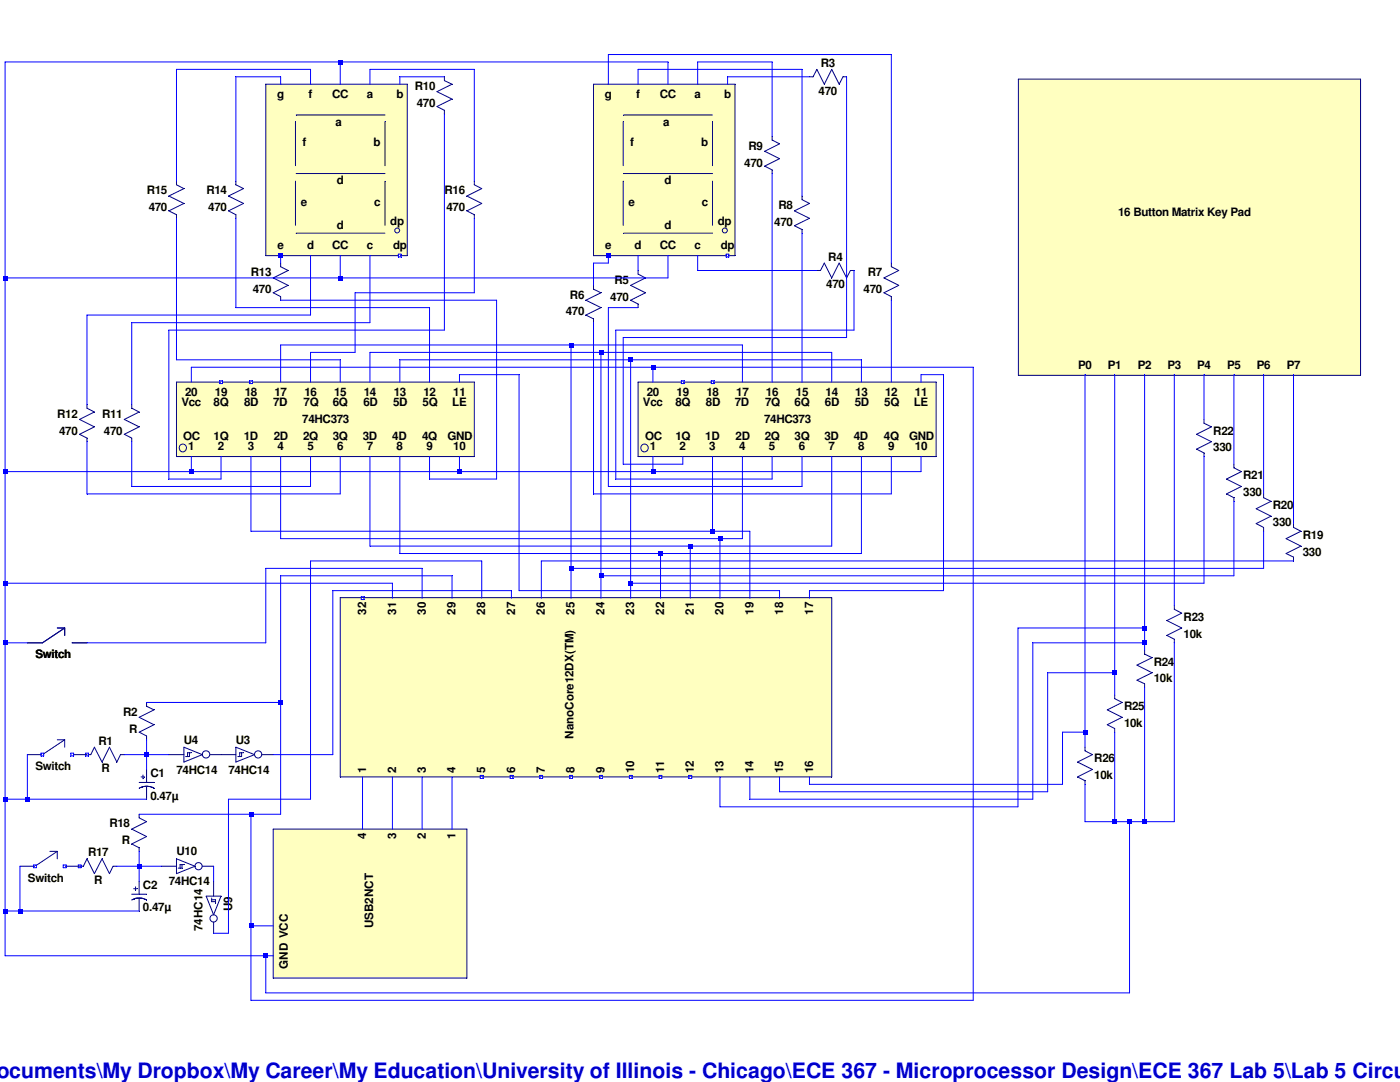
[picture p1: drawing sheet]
Version 4
SHEET 1 1572 740
WIRE 560 -1792 -48 -1792
WIRE -624 -1776 -1344 -1776
WIRE 80 -1776 -624 -1776
WIRE 304 -1776 144 -1776
WIRE -688 -1760 -976 -1760
WIRE -336 -1760 -560 -1760
WIRE 368 -1760 16 -1760
WIRE -752 -1744 -848 -1744
WIRE -400 -1744 -496 -1744
WIRE 384 -1744 208 -1744
WIRE -752 -1728 -752 -1744
WIRE -688 -1728 -688 -1760
WIRE -624 -1728 -624 -1776
WIRE -560 -1728 -560 -1760
WIRE -496 -1728 -496 -1744
WIRE -48 -1728 -48 -1792
WIRE 16 -1728 16 -1760
WIRE 80 -1728 80 -1776
WIRE 144 -1728 144 -1776
WIRE 208 -1728 208 -1744
WIRE 304 -1616 304 -1776
WIRE -976 -1520 -976 -1760
WIRE -848 -1520 -848 -1744
WIRE -336 -1520 -336 -1760
WIRE 368 -1488 368 -1760
WIRE -752 -1344 -752 -1360
WIRE -48 -1344 -48 -1360
WIRE -48 -1344 -80 -1344
WIRE 560 -1344 560 -1792
WIRE 16 -1328 16 -1360
WIRE 144 -1328 144 -1360
WIRE 400 -1328 144 -1328
WIRE -1344 -1312 -1344 -1776
WIRE -624 -1312 -624 -1360
WIRE -624 -1312 -1344 -1312
WIRE 80 -1312 80 -1360
WIRE 80 -1312 -624 -1312
WIRE -80 -1296 -80 -1344
WIRE -336 -1280 -336 -1440
WIRE -336 -1280 -592 -1280
WIRE -288 -1264 -752 -1264
WIRE -848 -1248 -848 -1440
WIRE -432 -1248 -848 -1248
WIRE 16 -1248 -48 -1248
WIRE -688 -1232 -688 -1360
WIRE -688 -1232 -1168 -1232
WIRE -560 -1216 -560 -1360
WIRE -560 -1216 -1072 -1216
WIRE -400 -1200 -400 -1664
WIRE -400 -1200 -992 -1200
WIRE 480 -1200 480 -1328
WIRE 480 -1200 -32 -1200
WIRE 464 -1184 464 -1744
WIRE 464 -1184 -16 -1184
WIRE -128 -1168 -752 -1168
WIRE 240 -1168 -128 -1168
WIRE -592 -1152 -592 -1280
WIRE -592 -1152 -688 -1152
WIRE -64 -1152 -560 -1152
WIRE 432 -1152 -64 -1152
WIRE -976 -1136 -976 -1440
WIRE -624 -1136 -976 -1136
WIRE 0 -1136 -496 -1136
WIRE 496 -1136 0 -1136
WIRE 48 -1120 -944 -1120
WIRE 736 -1120 48 -1120
WIRE -240 -1104 -368 -1104
WIRE 672 -1104 624 -1104
WIRE -944 -1088 -944 -1120
WIRE -752 -1088 -752 -1168
WIRE -688 -1088 -688 -1152
WIRE -624 -1088 -624 -1136
WIRE -560 -1088 -560 -1152
WIRE -496 -1088 -496 -1136
WIRE -432 -1088 -432 -1248
WIRE -368 -1088 -368 -1104
WIRE 48 -1088 48 -1120
WIRE 240 -1088 240 -1168
WIRE 304 -1088 304 -1536
WIRE 368 -1088 368 -1408
WIRE 432 -1088 432 -1152
WIRE 496 -1088 496 -1136
WIRE 560 -1088 560 -1264
WIRE 624 -1088 624 -1104
WIRE -1168 -1040 -1168 -1232
WIRE -1072 -1040 -1072 -1216
WIRE 1232 -1008 1232 -1104
WIRE -16 -912 -16 -1184
WIRE 112 -912 112 -928
WIRE 112 -912 -16 -912
WIRE 1296 -912 1296 -1104
WIRE -1344 -896 -1344 -1312
WIRE -944 -896 -944 -928
WIRE -944 -896 -1344 -896
WIRE -368 -896 -368 -928
WIRE -368 -896 -944 -896
WIRE 48 -896 48 -928
WIRE 48 -896 -368 -896
WIRE 624 -896 624 -928
WIRE 624 -896 48 -896
WIRE -992 -880 -992 -1200
WIRE -880 -880 -880 -928
WIRE -880 -880 -992 -880
WIRE -432 -880 -432 -928
WIRE -288 -880 -288 -1264
WIRE -288 -880 -432 -880
WIRE -32 -880 -32 -1200
WIRE 304 -880 304 -928
WIRE 304 -880 -32 -880
WIRE -1072 -864 -1072 -960
WIRE -688 -864 -688 -928
WIRE -688 -864 -1072 -864
WIRE -48 -864 -48 -1248
WIRE 368 -864 368 -928
WIRE 368 -864 -48 -864
WIRE -1168 -848 -1168 -960
WIRE -624 -848 -624 -928
WIRE -624 -848 -1168 -848
WIRE -80 -848 -80 -1216
WIRE 560 -848 560 -928
WIRE 560 -848 -80 -848
WIRE 1360 -848 1360 -1104
WIRE 1424 -784 1424 -1104
WIRE -816 -768 -816 -928
WIRE 176 -768 176 -928
WIRE 176 -768 -816 -768
WIRE 256 -768 176 -768
WIRE -752 -752 -752 -928
WIRE 192 -752 -752 -752
WIRE 240 -752 240 -928
WIRE 240 -752 192 -752
WIRE -560 -736 -560 -928
WIRE 128 -736 -560 -736
WIRE 432 -736 432 -928
WIRE 432 -736 128 -736
WIRE -496 -720 -496 -928
WIRE 64 -720 -496 -720
WIRE 496 -720 496 -928
WIRE 496 -720 64 -720
WIRE -320 -704 -688 -704
WIRE 1424 -704 -192 -704
WIRE -448 -688 -784 -688
WIRE -128 -688 -128 -1168
WIRE 1360 -688 1360 -768
WIRE 1360 -688 -128 -688
WIRE -384 -672 -752 -672
WIRE -64 -672 -64 -1152
WIRE 1296 -672 1296 -832
WIRE 1296 -672 -64 -672
WIRE -1344 -656 -1344 -896
WIRE -512 -656 -1344 -656
WIRE 0 -656 0 -1136
WIRE 1232 -656 1232 -928
WIRE 1232 -656 0 -656
WIRE -256 -640 -640 -640
WIRE -240 -640 -240 -1104
WIRE 320 -640 -240 -640
WIRE 672 -640 672 -1104
WIRE 672 -640 384 -640
WIRE -512 -624 -512 -656
WIRE -448 -624 -448 -688
WIRE -384 -624 -384 -672
WIRE -320 -624 -320 -704
WIRE -256 -624 -256 -640
WIRE -192 -624 -192 -704
WIRE -128 -624 -128 -688
WIRE -64 -624 -64 -672
WIRE 0 -624 0 -656
WIRE 64 -624 64 -720
WIRE 128 -624 128 -736
WIRE 192 -624 192 -752
WIRE 256 -624 256 -768
WIRE 320 -624 320 -640
WIRE 384 -624 384 -640
WIRE 1168 -608 1168 -1104
WIRE 1104 -560 1104 -1104
WIRE 1104 -560 832 -560
WIRE -1344 -528 -1344 -656
WIRE -1296 -528 -1344 -528
WIRE -784 -528 -784 -688
WIRE -784 -528 -1168 -528
WIRE 1104 -528 1104 -560
WIRE 1104 -528 864 -528
WIRE 1104 -512 1104 -528
WIRE 1040 -464 1040 -1104
WIRE 1040 -464 896 -464
WIRE 1040 -416 1040 -464
WIRE -752 -400 -752 -672
WIRE -752 -400 -1040 -400
WIRE 976 -336 976 -1104
WIRE 976 -336 928 -336
WIRE 976 -304 976 -336
WIRE -1040 -288 -1040 -320
WIRE -1040 -288 -1088 -288
WIRE -992 -288 -1040 -288
WIRE -640 -288 -640 -640
WIRE -640 -288 -768 -288
WIRE -1040 -256 -1040 -288
WIRE 384 -224 384 -240
WIRE 928 -224 928 -336
WIRE 928 -224 384 -224
WIRE 320 -208 320 -240
WIRE 896 -208 896 -464
WIRE 896 -208 320 -208
WIRE -1344 -192 -1344 -528
WIRE -1296 -192 -1296 -288
WIRE -1296 -192 -1344 -192
WIRE -1040 -192 -1296 -192
WIRE -688 -192 -688 -704
WIRE -688 -192 -864 -192
WIRE 256 -192 256 -240
WIRE 864 -192 864 -528
WIRE 864 -192 256 -192
WIRE 192 -176 192 -240
WIRE 832 -176 832 -560
WIRE 832 -176 192 -176
WIRE -816 -160 -1056 -160
WIRE -752 -160 -752 -400
WIRE -752 -160 -816 -160
WIRE 976 -144 976 -224
WIRE 1040 -144 1040 -336
WIRE 1040 -144 976 -144
WIRE 1072 -144 1040 -144
WIRE 1104 -144 1104 -432
WIRE 1104 -144 1072 -144
WIRE 1168 -144 1168 -528
WIRE 1168 -144 1104 -144
WIRE -576 -128 -576 -240
WIRE -512 -128 -512 -240
WIRE -448 -128 -448 -240
WIRE -384 -128 -384 -240
WIRE -1056 -48 -1056 -80
WIRE -1056 -48 -1104 -48
WIRE -1008 -48 -1056 -48
WIRE -1056 -16 -1056 -48
WIRE -896 -16 -896 -48
WIRE -1344 48 -1344 -192
WIRE -1312 48 -1312 -48
WIRE -1312 48 -1344 48
WIRE -1056 48 -1312 48
WIRE -816 80 -816 -160
WIRE -768 80 -816 80
WIRE -864 96 -864 -192
WIRE -864 96 -896 96
WIRE -1344 144 -1344 48
WIRE -784 144 -1344 144
WIRE -768 144 -784 144
WIRE -784 224 -784 144
WIRE 1072 224 1072 -144
WIRE 1072 224 -784 224
WIRE -816 240 -816 80
WIRE 736 240 736 -1120
WIRE 736 240 -816 240
SYMBOL Misc\\DIP32 -272 -464 R270
SYMATTR InstName U1
SYMBOL Misc\\USB2NCT -544 -192 R270
SYMATTR InstName U2
SYMBOL 74HC\\74hc14 -832 -336 R0
SYMATTR InstName U3
SYMBOL 74HC\\74hc14 -944 -336 R0
SYMATTR InstName U4
SYMBOL polcap -1056 -256 R0
WINDOW 3 24 56 Left 2
SYMATTR Value 0.47µ
SYMATTR InstName C1
SYMATTR Description Capacitor
SYMATTR Type cap
SYMATTR SpiceLine V=50 Irms=22m Rser=3.9 Lser=0 mfg="Nichicon" pn="UPL1HR47MAH" type="Al electrolytic"
SYMBOL res -1072 -304 R90
WINDOW 0 0 56 VBottom 2
WINDOW 3 32 56 VTop 2
SYMATTR InstName R1
SYMBOL res -1024 -304 R180
WINDOW 0 36 76 Left 2
WINDOW 3 36 40 Left 2
SYMATTR InstName R2
SYMBOL switch -1168 -288 R0
SYMATTR InstName X1
SYMBOL 7\ Segment\ Display -624 -1552 R0
SYMATTR InstName U7
SYMBOL 7\ Segment\ Display 80 -1552 R0
SYMATTR InstName U8
SYMBOL 74HC373 -768 -992 R0
SYMATTR InstName U5
SYMBOL 74HC373 224 -992 R0
SYMATTR InstName U6
SYMBOL res 480 -1760 R90
WINDOW 0 0 56 VBottom 2
WINDOW 3 32 56 VTop 2
SYMATTR InstName R3
SYMATTR Value 470
SYMBOL res 496 -1344 R90
WINDOW 0 0 56 VBottom 2
WINDOW 3 32 56 VTop 2
SYMATTR InstName R4
SYMATTR Value 470
SYMBOL res 32 -1232 R180
WINDOW 0 36 76 Left 2
WINDOW 3 36 40 Left 2
SYMATTR InstName R5
SYMATTR Value 470
SYMBOL res -64 -1200 R180
WINDOW 0 36 76 Left 2
WINDOW 3 36 40 Left 2
SYMATTR InstName R6
SYMATTR Value 470
SYMBOL res 576 -1248 R180
WINDOW 0 36 76 Left 2
WINDOW 3 36 40 Left 2
SYMATTR InstName R7
SYMATTR Value 470
SYMBOL res 384 -1392 R180
WINDOW 0 36 76 Left 2
WINDOW 3 36 40 Left 2
SYMATTR InstName R8
SYMATTR Value 470
SYMBOL res 320 -1520 R180
WINDOW 0 36 76 Left 2
WINDOW 3 36 40 Left 2
SYMATTR InstName R9
SYMATTR Value 470
SYMBOL res -384 -1648 R180
WINDOW 0 36 76 Left 2
WINDOW 3 36 40 Left 2
SYMATTR InstName R10
SYMATTR Value 470
SYMBOL res -1056 -944 R180
WINDOW 0 36 76 Left 2
WINDOW 3 36 40 Left 2
SYMATTR InstName R11
SYMATTR Value 470
SYMBOL res -1152 -944 R180
WINDOW 0 36 76 Left 2
WINDOW 3 36 40 Left 2
SYMATTR InstName R12
SYMATTR Value 470
SYMBOL res -736 -1248 R180
WINDOW 0 36 76 Left 2
WINDOW 3 36 40 Left 2
SYMATTR InstName R13
SYMATTR Value 470
SYMBOL res -832 -1424 R180
WINDOW 0 36 76 Left 2
WINDOW 3 36 40 Left 2
SYMATTR InstName R14
SYMATTR Value 470
SYMBOL res -960 -1424 R180
WINDOW 0 36 76 Left 2
WINDOW 3 36 40 Left 2
SYMATTR InstName R15
SYMATTR Value 470
SYMBOL res -320 -1424 R180
WINDOW 0 36 76 Left 2
WINDOW 3 36 40 Left 2
SYMATTR InstName R16
SYMATTR Value 470
SYMBOL switch -1168 -528 R0
SYMATTR InstName X2
SYMBOL switch -1168 -528 R0
SYMATTR InstName X3
SYMBOL 74HC\\74hc14 -848 32 R90
SYMATTR InstName U9
SYMBOL 74HC\\74hc14 -960 -96 R0
SYMATTR InstName U10
SYMBOL polcap -1072 -16 R0
WINDOW 3 24 56 Left 2
SYMATTR Value 0.47µ
SYMATTR InstName C2
SYMATTR Description Capacitor
SYMATTR Type cap
SYMATTR SpiceLine V=50 Irms=22m Rser=3.9 Lser=0 mfg="Nichicon" pn="UPL1HR47MAH" type="Al electrolytic"
SYMBOL res -1088 -64 R90
WINDOW 0 0 56 VBottom 2
WINDOW 3 32 56 VTop 2
SYMATTR InstName R17
SYMBOL res -1040 -64 R180
WINDOW 0 36 76 Left 2
WINDOW 3 36 40 Left 2
SYMATTR InstName R18
SYMBOL switch -1184 -48 R0
SYMATTR InstName X4
SYMBOL Matrix\ KeyPad 1120 -1120 R0
SYMATTR InstName X5
SYMBOL res 1408 -800 R0
SYMATTR InstName R19
SYMATTR Value 330
SYMBOL res 1344 -864 R0
SYMATTR InstName R20
SYMATTR Value 330
SYMBOL res 1280 -928 R0
SYMATTR InstName R21
SYMATTR Value 330
SYMBOL res 1216 -1024 R0
SYMATTR InstName R22
SYMATTR Value 330
SYMBOL res 1152 -624 R0
SYMATTR InstName R23
SYMATTR Value 10k
SYMBOL res 1088 -528 R0
SYMATTR InstName R24
SYMATTR Value 10k
SYMBOL res 1024 -432 R0
SYMATTR InstName R25
SYMATTR Value 10k
SYMBOL res 960 -320 R0
SYMATTR InstName R26
SYMATTR Value 10k
